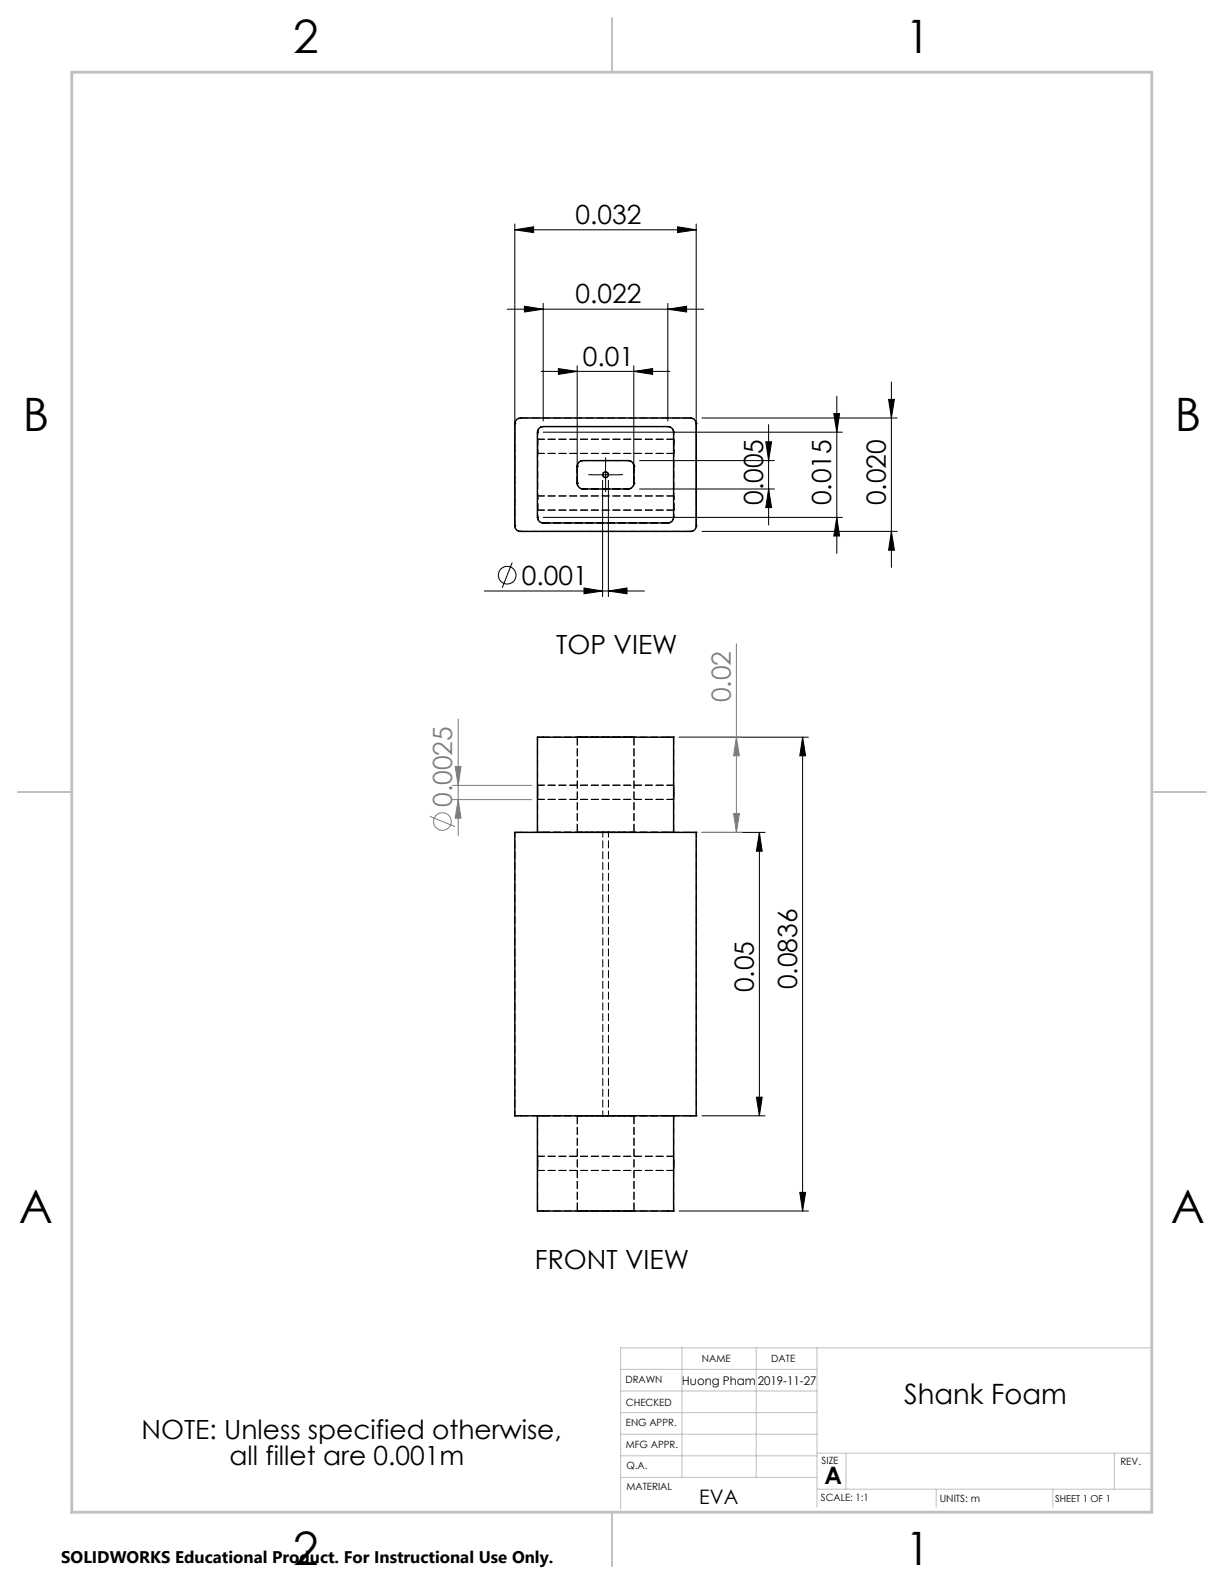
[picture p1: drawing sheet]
<svg xmlns="http://www.w3.org/2000/svg" width="216mm" height="279mm" viewBox="0 0 216 279" stroke-linecap="round" stroke-linejoin="round" font-family="sans-serif">
<g fill="none" stroke="#808080" stroke-width=".18">
<path d="M129.9 113.6v33.2M79.8 138.5h14M80.3 135.2h1l-.5 3.3zM80.8 126.8v20.6M119.8 130h11.1M129.9 130l.5 3.3h-1zM75.8 144l4.5 1.8M79.8 141h14M80.8 141l.5 3.3h-1zM123.8 146.8h7.1M129.4 143.5h1l-.5 3.3z"/>
<circle cx="78" cy="144.9" r="1.55"/>
</g>
<g fill="none" stroke="#000" stroke-width=".18">
<path d="M90.8 39.5v53.2M122.8 39.5v53.2M89.5 54.5h34.6M90.8 40.5l3.3-.5v1zM90.8 40.5h32M92.5 54l3.3 .5-3.3 .5zM95.8 53.5v20.8M117.8 54.5l3.3-.5v1zM117.8 53.5v20.8M119.5 40l3.3 .5-3.3 .5zM95.5 65.5h22.6M95.8 76.2h52.8"/>
<path d="M98.5 65l3.3 .5-3.3 .5zM101.8 64.5v20.7M111.8 65.5l3.3-.5v1zM111.8 64.5v20.7M123.8 73.7h34.5M135.1 77.9h1l-.5 3.3zM135.6 74.9v17.7M147.1 73h1l-.5 3.2zM147.6 69.9v27.7M156.7 70.4h1.1l-.6 3.3zM157.2 67.4v32.7M90.3 99.2l-1.7 4.5"/>
<path d="M95.8 91.3h52.8M104.3 83.7h5M106.3 84.7v20.5M106.8 81.2v5.1M107.3 84.7v20.5M112.8 86.3h23.8M112.8 81.2h23.8M123.8 93.7h34.5M135.6 86.3l.5 3.2h-1zM147.6 91.3l.5 3.2h-1zM157.2 93.7l.6 3.3h-1.1zM85.4 104.2h28.3"/>
<path d="M103 103.7l3.3 .5-3.3 .5zM107.3 104.2l3.3-.5v1zM119.8 130h22.8M141.6 130v83.6M141.6 130l.5 3.3h-1zM123.8 146.8h11.1M133.9 146.8v50M133.9 146.8l.5 3.3h-1zM123.8 196.8h11.1M133.4 193.5h1l-.5 3.3zM119.8 213.6h22.8M141.1 210.3h1l-.5 3.3z"/>
<circle cx="89.5" cy="101.4" r="1.55"/>
</g>
<path d="M104.3 83.7h-.5M106.8 81.2v-.5M106.8 86.2v.5M109.3 83.7h.5" fill="none" stroke="#000" stroke-width=".18" stroke-dasharray="15.2 1.3 1.3 1.3"/>
<g fill="none" stroke="#c0c0c0" stroke-width=".18">
<path d="M120.3 237.7v22.9M133.4 237.7v22.9M144.1 237.7v28.2M203 237.7h-93.5v28.5M109.5 241.5h34.6M109.5 245.4h34.6M109.5 249.2h34.6M109.5 253h34.6M109.5 256.8h34.6M144.1 256.3h58.9M149.2 256.3v6.4M196.6 256.3v6.4"/>
<path d="M109.5 260.6h34.6M144.1 262.7h58.9M165.1 262.7v3.2M185.7 262.7v3.2"/>
</g>
<path d="M108 3.2v9.5M3.1 139.7h9.6M203.2 139.7h9.5M108 266.7v9.6" fill="none" stroke="#c0c0c0" stroke-width=".25"/>
<path d="M12.7 12.7h190.5v254h-190.5z" fill="none" stroke="#c0c0c0" stroke-width=".5"/>
<g fill="#000">
<path d="M90.8 40.5l3.3-.5v1zM119.5 40l3.3 .5-3.3 .5zM103 103.7l3.3 .5-3.3 .5zM107.3 104.2l3.3-.5v1z"/>
<path d="M92.5 54l3.3 .5-3.3 .5zM117.8 54.5l3.3-.5v1zM98.5 65l3.3 .5-3.3 .5zM111.8 65.5l3.3-.5v1z"/>
<path d="M133.4 193.5h1l-.5 3.3zM133.9 146.8l.5 3.3h-1zM141.1 210.3h1l-.5 3.3zM141.6 130l.5 3.3h-1zM157.2 93.7l.6 3.3h-1.1zM156.7 70.4h1.1l-.6 3.3zM147.6 91.3l.5 3.2h-1zM147.1 73h1l-.5 3.2zM135.6 86.3l.5 3.2h-1zM135.1 77.9h1l-.5 3.3z"/>
</g>
<g fill="#808080">
<path d="M80.8 141l.5 3.3h-1zM80.3 135.2h1l-.5 3.3z"/>
<path d="M129.9 130l.5 3.3h-1zM129.4 143.5h1l-.5 3.3z"/>
</g>
<g fill="none" stroke="#000" stroke-width=".25">
<path d="M91.1 74l.7-.3h30a1.02 1.02 0 0 1 1 1.1v17.9a.96 .96 0 0 1-1 1h-30a.96 .96 0 0 1-1-1v-17.9zM95.1 75.5l.7-.3h22a.97 .97 0 0 1 1 1v15.1a.97 .97 0 0 1-1 1h-22a1.02 1.02 0 0 1-1-1v-15.1zM102.1 81.5l.7-.3h8a.96 .96 0 0 1 1 1v3a1.02 1.02 0 0 1-1 1.1h-8a1.02 1.02 0 0 1-1-1.1v-3.1zM90.8 146.8h32v50h-32zM94.8 146.8v-16.8h24v16.8M94.8 196.8v16.8h24v-16.8"/>
<circle cx="106.8" cy="83.7" r=".5"/>
</g>
<g fill="none" stroke="#000" stroke-width=".18" stroke-dasharray="1.3 .6">
<path d="M90.8 74.7h.1M91.8 73.7h.1M94.8 76.2h.1M94.8 80v-2.5v2.5M94.8 77.5v2.5v-2.5M95.8 75.2h.1M117.8 75.2h.1M118.8 80v-2.5v2.5M118.8 77.5v2.5v-2.5M118.8 76.2h.1M121.8 73.7h.1M122.8 74.7h.1"/>
<path d="M90.8 92.7h.1M91.8 93.7h.1M94.8 91.2h.1M94.8 90v-2.5v2.5M95.8 92.2h.1M101.8 82.2h.1M101.8 85.2h.1M102.8 81.2h.1M102.8 86.2h.1M106.8 83.2a.5 .5 0 0 1 .5 .7 .5 .5 0 0 1-.8 .2 .5 .5 0 0 1 .1-.8l.2-.1M110.8 81.2h.1M110.8 86.2h.1"/>
<path d="M111.8 82.2h.1M111.8 85.2h.1M117.8 92.2h.1M118.8 90v-2.5v2.5M118.8 91.2h.1M121.8 93.7h.1M122.8 92.7h.1M94.8 139.8v-1.3v2.5v-1.2M94.8 130h.1M101.8 130h.1M111.8 130h.1M118.8 130h.1"/>
<path d="M118.8 139.8v-1.3v2.5v-1.2M90.8 146.8h.1M94.8 146.8h.1M101.8 146.8h.1M111.8 146.8h.1M118.8 146.8h.1M122.8 146.8h.1M90.8 196.8h.1M94.8 196.8h.1M101.8 196.8h.1M111.8 196.8h.1M118.8 196.8h.1"/>
<path d="M122.8 196.8h.1M94.8 205.2v-1.2v2.5v-1.3M94.8 213.6h.1M101.8 213.6h.1M111.8 213.6h.1M118.8 213.6h.1M118.8 205.2v-1.2v2.5v-1.3"/>
</g>
<g fill="none" stroke="#000" stroke-width=".18" stroke-dasharray="1.3 .6" stroke-dashoffset=".5">
<path d="M95.8 130h-1M101.8 130h1M102.8 130h-1M110.8 130h1M111.8 130h-1M118.8 130h-1M91.8 146.8h-1M94.8 146.8h1M95.8 146.8h-1M101.8 146.8h1M102.8 146.8h-1M110.8 146.8h1"/>
<path d="M111.8 146.8h-1M117.8 146.8h1M118.8 146.8h-1M122.8 146.8h-1M90.8 196.8h1M94.8 196.8h1M95.8 196.8h-1M101.8 196.8h1M102.8 196.8h-1M110.8 196.8h1M111.8 196.8h-1M117.8 196.8h1"/>
<path d="M118.8 196.8h-1M121.8 196.8h1M95.8 213.6h-1M101.8 213.6h1M102.8 213.6h-1M110.8 213.6h1M111.8 213.6h-1M118.8 213.6h-1"/>
</g>
<g fill="none" stroke="#000" stroke-width=".18" stroke-dasharray="1.3 .6" stroke-dashoffset=".1">
<path d="M94.8 80h24M117.8 75.2h-22M118.8 77.5h-24M94.8 90h24M95.8 92.2h22M101.8 82.2v3M101.8 85.2v-3M111.8 85.2v-3M111.8 82.2v3M118.8 87.5h-24M117.8 130h-22M118.8 138.5h-24"/>
<path d="M94.8 141h24M95.8 146.8h22M117.8 146.8h-22M95.8 196.8h22M117.8 196.8h-22M94.8 206.5h24M117.8 213.6h-22M118.8 204h-24"/>
</g>
<path d="M121.8 73.7h-30M91.8 93.7h30M94.8 130v16.8M118.8 130v16.8M101.8 146.8v-16.8M111.8 146.8v-16.8M121.8 146.8h-30M94.8 196.8v16.8M101.8 196.8v16.8M111.8 196.8v16.8M118.8 196.8v16.8M121.8 196.8h-30" fill="none" stroke="#000" stroke-width=".18" stroke-dasharray="1.3 .6" stroke-dashoffset="-.1"/>
<g fill="none" stroke="#000" stroke-width=".18" stroke-dasharray="1.3 .6" stroke-dashoffset=".4">
<path d="M102.8 86.2h8M102.8 81.2h8M110.8 81.2h-8M110.8 86.2h-8M102.8 130h8M110.8 130h-8M90.8 146.8v50M102.8 146.8h8M106.3 146.8v50M110.8 146.8h-8M102.8 196.8h8M107.3 196.8v-50"/>
<path d="M110.8 196.8h-8M122.8 196.8v-50M102.8 213.6h8M110.8 213.6h-8"/>
</g>
<path d="M106.8 146.8h.5h-1h.5M106.8 196.8h.5h-1h.5" fill="none" stroke="#000" stroke-width=".18" stroke-dasharray="1.3 .6" stroke-dashoffset=".6"/>
<g fill="none" stroke="#000" stroke-width=".18" stroke-dasharray="1.3 .6" stroke-dashoffset=".8">
<path d="M90.8 74.7a1 1 0 0 1 1-1M94.8 76.2v15M95.8 75.2a1 1 0 0 0-1 1M118.8 76.2a1 1 0 0 0-1-1M121.8 73.7a1 1 0 0 1 1 1M91.8 93.7a1 1 0 0 1-1-1M94.8 91.2a1 1 0 0 0 1 1M101.8 85.2a1 1 0 0 0 1 1M101.8 82.2a1 1 0 0 1 1-1M102.8 81.2a1 1 0 0 0-1 1M102.8 86.2a1 1 0 0 1-1-1M110.8 86.2a1 1 0 0 0 1-1"/>
<path d="M110.8 81.2a1 1 0 0 1 1 1M111.8 82.2a1 1 0 0 0-1-1M111.8 85.2a1 1 0 0 1-1 1M117.8 92.2a1 1 0 0 0 1-1M118.8 91.2v-15M122.8 92.7a1 1 0 0 1-1 1"/>
</g>
<path d="M90.8 74.7v18M122.8 92.7v-18" fill="none" stroke="#000" stroke-width=".18" stroke-dasharray="1.3 .6" stroke-dashoffset=".2"/>
<g font-size="8.1">
<text x="51.7" y="9.3">2</text>
<text x="159.7" y="9.3">1</text>
<text x="4" y="76">B</text>
<text x="207.2" y="76">B</text>
<text x="3.3" y="215.7">A</text>
<text x="206.5" y="215.7">A</text>
<text x="51.7" y="276">2</text>
<text x="159.7" y="276">1</text>
</g>
<text font-size="4.9" x="159.5" y="247.6">Shank Foam</text>
<g font-size="4.7">
<text x="101.5" y="39.5">0.032</text>
<text x="101.5" y="53.5">0.022</text>
<text x="102.8" y="64.5">0.01</text>
<text x="134.6" y="89.1" transform="rotate(-90 134.6 89.1)">0.005</text>
<text x="146.6" y="89.1" transform="rotate(-90 146.6 89.1)">0.015</text>
<text x="156.2" y="89.1" transform="rotate(-90 156.2 89.1)">0.020</text>
<text x="92" y="103.2">0.001</text>
<text x="98.1" y="115.4">TOP VIEW</text>
<text x="132.9" y="175" transform="rotate(-90 132.9 175)">0.05</text>
<text x="140.6" y="174.5" transform="rotate(-90 140.6 174.5)">0.0836</text>
<text x="94.4" y="223.9">FRONT VIEW</text>
<text x="24.9" y="253.9">NOTE: Unless specified otherwise,</text>
<text x="40.5" y="258.4">all fillet are 0.001m</text>
</g>
<g font-size="4.7" fill="#808080">
<text x="128.9" y="123.9" transform="rotate(-90 128.9 123.9)">0.02</text>
<text x="79.8" y="142.3" transform="rotate(-90 79.8 142.3)">0.0025</text>
</g>
<text font-size="4.2" x="145.4" y="261.8">A</text>
<text font-size="3.5" x="123.3" y="265.3">EVA</text>
<text font-size="3" x="10.8" y="275.7">SOLIDWORKS Educational Product. For Instructional Use Only.</text>
<g font-size="2.1">
<text x="120.3" y="244.4">Huong Pham</text>
<text x="133.7" y="244.3">2019-11-27</text>
</g>
<g font-size="1.8">
<text x="110.3" y="243.9">DRAWN</text>
<text x="123.8" y="240.2">NAME</text>
<text x="136" y="240.2">DATE</text>
<text x="110.4" y="248">CHECKED</text>
<text x="110.4" y="251.6">ENG APPR.</text>
<text x="110.4" y="255.4">MFG APPR.</text>
<text x="110.5" y="262.7">MATERIAL</text>
<text x="110.5" y="259.1">Q.A.</text>
<text x="144.9" y="258.2">SIZE</text>
<text x="197.6" y="258.3">REV.</text>
<text x="144.8" y="264.8">SCALE: 1:1</text>
<text x="165.8" y="264.9">UNITS: m</text>
</g>
<text font-size="1.7" x="186.1" y="264.8">SHEET 1 OF 1</text>
</svg>
